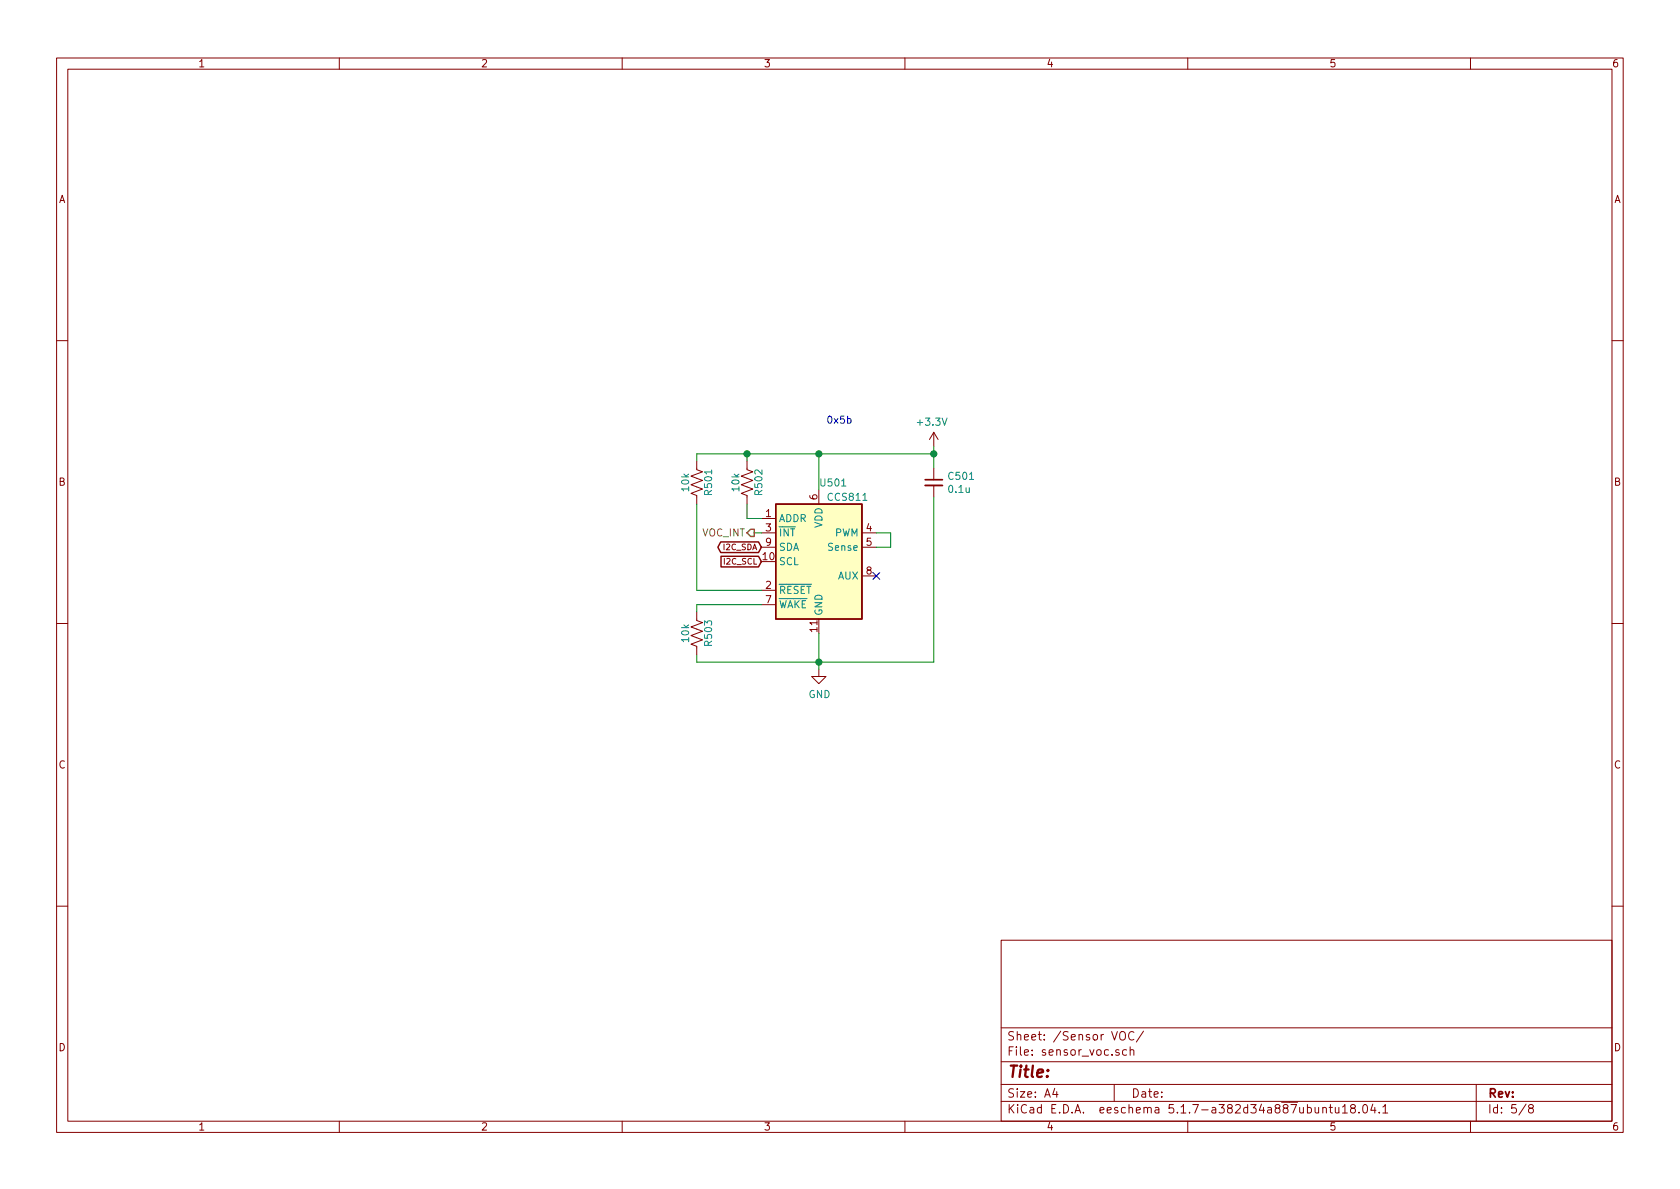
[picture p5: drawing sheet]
EESchema Schematic File Version 4
EELAYER 30 0
EELAYER END
$Descr A4 11693 8268
encoding utf-8
Sheet 5 8
Title ""
Date ""
Rev ""
Comp ""
Comment1 ""
Comment2 ""
Comment3 ""
Comment4 ""
$EndDescr
NoConn ~ 6100 4000
Text Notes 5750 2950 0    50   ~ 0
0x5b
Wire Wire Line
	5300 3700 5250 3700
Wire Wire Line
	5200 3200 5200 3150
$Comp
L Device:R_US R502
U 1 1
P 5200 3350
F 0 "R502" V 5280 3350 50  0000 C CNN
F 1 "10k" V 5120 3350 50  0000 C CNN
F 2 "Resistor_SMD:R_0603_1608Metric" H 5200 3350 60  0001 C CNN
F 3 "" H 5200 3350 60  0001 C CNN
F 4 "311-10.0KHRCT-ND" H 5200 3350 50  0001 C CNN "Digikey"
F 5 "C98220" H 5200 3350 50  0001 C CNN "LCSC"
F 6 "RC0603FR-0710KL" H 5200 3350 50  0001 C CNN "MPN"
F 7 "RES SMD 10K OHM 1% 1/10W 0603" H 5200 3350 50  0001 C CNN "Note"
	1    5200 3350
	1    0    0    -1  
$EndComp
Wire Wire Line
	5200 3600 5200 3500
Wire Wire Line
	5300 3600 5200 3600
Connection ~ 5200 3150
Wire Wire Line
	4850 3150 5200 3150
Wire Wire Line
	4850 3200 4850 3150
Wire Wire Line
	5700 4650 5700 4600
Wire Wire Line
	6500 3450 6500 4600
Wire Wire Line
	5700 4400 5700 4600
Wire Wire Line
	5700 4600 6500 4600
Connection ~ 5700 4600
Wire Wire Line
	4850 4600 5700 4600
Wire Wire Line
	4850 4600 4850 4550
$Comp
L power:GND #PWR0502
U 1 1
P 5700 4650
F 0 "#PWR0502" H 5700 4400 50  0001 C CNN
F 1 "GND" H 5705 4477 50  0000 C CNN
F 2 "" H 5700 4650 50  0001 C CNN
F 3 "" H 5700 4650 50  0001 C CNN
	1    5700 4650
	1    0    0    -1  
$EndComp
Wire Wire Line
	4850 4200 5300 4200
Wire Wire Line
	4850 4250 4850 4200
Wire Wire Line
	4850 4100 4850 3500
Wire Wire Line
	5300 4100 4850 4100
$Comp
L Device:R_US R503
U 1 1
P 4850 4400
F 0 "R503" V 4930 4400 50  0000 C CNN
F 1 "10k" V 4770 4400 50  0000 C CNN
F 2 "Resistor_SMD:R_0603_1608Metric" H 4850 4400 60  0001 C CNN
F 3 "" H 4850 4400 60  0001 C CNN
F 4 "311-10.0KHRCT-ND" H 4850 4400 50  0001 C CNN "Digikey"
F 5 "C98220" H 4850 4400 50  0001 C CNN "LCSC"
F 6 "RC0603FR-0710KL" H 4850 4400 50  0001 C CNN "MPN"
F 7 "RES SMD 10K OHM 1% 1/10W 0603" H 4850 4400 50  0001 C CNN "Note"
	1    4850 4400
	1    0    0    -1  
$EndComp
$Comp
L Device:R_US R501
U 1 1
P 4850 3350
F 0 "R501" V 4930 3350 50  0000 C CNN
F 1 "10k" V 4770 3350 50  0000 C CNN
F 2 "Resistor_SMD:R_0603_1608Metric" H 4850 3350 60  0001 C CNN
F 3 "" H 4850 3350 60  0001 C CNN
F 4 "311-10.0KHRCT-ND" H 4850 3350 50  0001 C CNN "Digikey"
F 5 "C98220" H 4850 3350 50  0001 C CNN "LCSC"
F 6 "RC0603FR-0710KL" H 4850 3350 50  0001 C CNN "MPN"
F 7 "RES SMD 10K OHM 1% 1/10W 0603" H 4850 3350 50  0001 C CNN "Note"
	1    4850 3350
	1    0    0    -1  
$EndComp
Wire Wire Line
	6500 3150 6500 3250
Wire Wire Line
	6200 3800 6100 3800
Wire Wire Line
	6200 3700 6200 3800
Wire Wire Line
	6100 3700 6200 3700
$Comp
L Device:C_Small C501
U 1 1
P 6500 3350
F 0 "C501" H 6408 3396 50  0000 R CNN
F 1 "0.1u" H 6408 3305 50  0000 R CNN
F 2 "Capacitor_SMD:C_0603_1608Metric" H 6500 3350 50  0001 C CNN
F 3 "" H 6500 3350 50  0001 C CNN
F 4 "1292-1643-1-ND" H 6500 3350 50  0001 C CNN "Digikey"
F 5 "0603B104K500CT" H 6500 3350 50  0001 C CNN "MPN"
F 6 "CAP CER 0.1UF 50V X7R 0603" H 6500 3350 50  0001 C CNN "Note"
	1    6500 3350
	-1   0    0    -1  
$EndComp
Wire Wire Line
	5200 3150 5700 3150
Wire Wire Line
	5700 3150 6500 3150
Connection ~ 5700 3150
Wire Wire Line
	5700 3150 5700 3400
Connection ~ 6500 3150
$Comp
L power:+3.3V #PWR0501
U 1 1
P 6500 3100
F 0 "#PWR0501" H 6500 2950 50  0001 C CNN
F 1 "+3.3V" H 6515 3273 50  0000 C CNN
F 2 "" H 6500 3100 50  0001 C CNN
F 3 "" H 6500 3100 50  0001 C CNN
	1    6500 3100
	-1   0    0    -1  
$EndComp
$Comp
L Sensor_Gas:CCS811 U501
U 1 1
P 5700 3900
F 0 "U501" H 5800 4450 50  0000 C CNN
F 1 "CCS811" H 5900 4350 50  0000 C CNN
F 2 "Package_LGA:AMS_LGA-10-1EP_2.7x4mm_P0.6mm" H 5700 3300 50  0001 C CNN
F 3 "http://ams.com/eng/Products/Environmental-Sensors/Air-Quality-Sensors/CCS811" H 5700 3700 50  0001 C CNN
F 4 "CCS811B-JOPR5K" H 5700 3900 50  0001 C CNN "MPN"
F 5 "CCS811B-JOPR5KCT-ND" H 5700 3900 50  0001 C CNN "Digikey"
F 6 "CCS811B-JOPR5K LGA10 LF T&R" H 5700 3900 50  0001 C CNN "Note"
F 7 "ScioSense" H 5700 3900 50  0001 C CNN "Manufacturer"
	1    5700 3900
	1    0    0    -1  
$EndComp
Text GLabel 5300 3800 0    40   BiDi ~ 0
I2C_SDA
Text GLabel 5300 3900 0    40   Input ~ 0
I2C_SCL
Text HLabel 5250 3700 0    50   Output ~ 0
VOC_INT
Wire Wire Line
	6500 3100 6500 3150
$EndSCHEMATC
